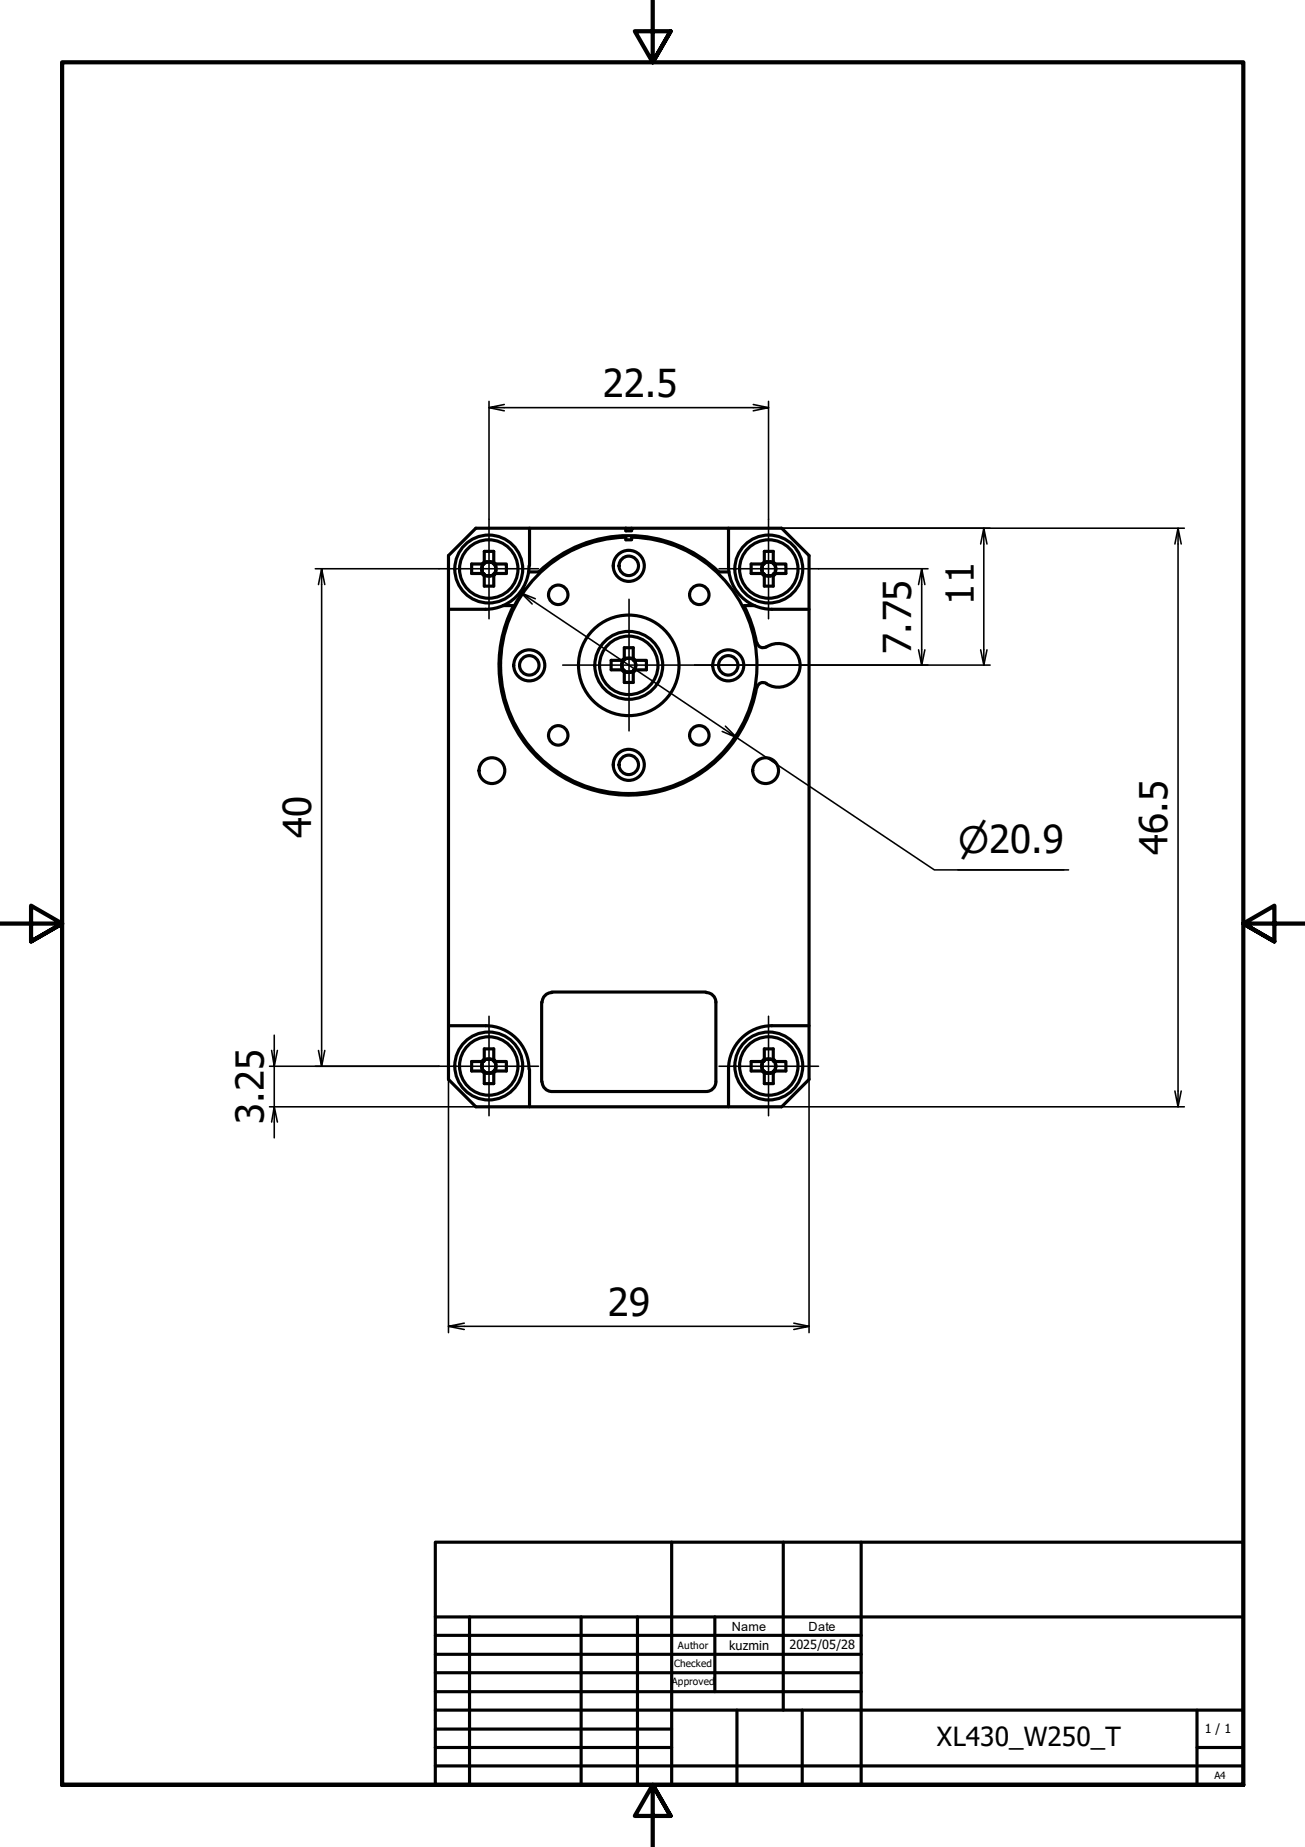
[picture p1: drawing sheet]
<svg xmlns="http://www.w3.org/2000/svg" width="210mm" height="297mm" viewBox="0 0 210 297" stroke-linecap="round" stroke-linejoin="round" font-family="sans-serif">
<!-- layer: Visible (ISO) -->
<g fill="none" stroke="#000" stroke-width=".51">
<path d="M72.1 98h6M77.5 92.2l.4 .4M77.6 90.7v1.5M77.8 90.7h-1.9v1.5h1.9M77.9 92.3v2h1.5v-2M77.9 90.6v-1.9h1.5v1.9M77.9 92.6h1.5M77.9 90.4h1.5M77.9 90.4l-.4 .4M79.3 90.4l.4 .4M79.5 90.7h1.9v1.5h-1.9M79.7 92.2l-.4 .4"/>
<path d="M79.8 90.7v1.5M80.9 97.4l-1.3 .4-1.5 .2M80.9 97.4h1.6M82.6 97.4a20.9 20.9 0 0 0 11.9 29.4 20.9 20.9 0 0 0 27.2-16.2M85.1 91a7 7 0 0 1-4.2 6.4M85.1 92h1.5M85.2 84.9v6.1M86.6 92a20.9 20.9 0 0 1 29.1 0M100.6 86.4a20.6 20.6 0 0 0-17.5 30.5 20.6 20.6 0 0 0 35.2 1.6 20.6 20.6 0 0 0-14.8-32l-1.9-.1M100.7 84.9h-24.2l-4.4 4.5v84.2l4.4 4.4h49.2l4.4-4.4v-84.2l-4.4-4.5h-8.5M100.7 84.9v.5h.9v-.5h15.6v6.1M100.7 86.4v.4h.9v-.4"/>
<path d="M100.7 84.9h.9M115.7 92h1.5M117.2 91a7 7 0 0 0 4.1 6.4M119.7 97.4a20.9 20.9 0 0 1 2 6M119.7 97.4h1.6M121.3 97.4l1.4 .4 1.5 .2M122.6 92.2l.3 .4M122.6 90.7l-.1 .8 .1 .7M122.9 90.7h-2.1v1.5h2.1M122.9 92.3v2h1.5v-2M122.9 90.6v-1.9h1.5v1.9M122.9 92.6h1.5"/>
<path d="M122.9 90.4h1.5M122.9 90.4l-.3 .4M124.1 98h6M124.4 90.4l.4 .4M124.5 90.7h1.9v1.5h-1.9M124.7 90.7l.1 .8-.1 .7M124.8 92.2l-.4 .4M100 107.7l.4 .4M100.1 106.2l-.1 .8 .1 .7M100.3 106.2h-2v1.5h2M100.4 107.8v2h1.5v-2M100.4 106.1v-1.9h1.5v1.9"/>
<path d="M100.4 108.1h1.5M100.4 105.9h1.5M100.4 105.9l-.4 .4M101.9 105.9l.3 .4M101.9 106.2h2.1v1.5h-2.1M102.2 106.2l.1 .8-.1 .7M102.2 107.7l-.3 .4M121.8 103.4a.97 .97 0 0 0 1.5 .6M123.3 109.9a.97 .97 0 0 0-1.5 .7M123.3 104a3.5 3.5 0 0 1 5.4 3 3.5 3.5 0 0 1-5.4 3M88.7 159.5h24.8M88.8 159.6a1.57 1.57 0 0 0-1.6 1.6"/>
<path d="M113.6 159.6a1.57 1.57 0 0 1 1.5 1.6M72.1 165h6M77.5 172.2l.4 .3M77.6 170.7v1.5M77.8 170.7h-1.9v1.5h1.9M77.9 172.3v2h1.5v-2M77.9 170.6v-1.9h1.5v1.9M77.9 172.6h1.5M77.9 170.4h1.5M77.9 170.3l-.4 .4M78.1 165a7 7 0 0 1 7 6.9M79.3 170.3l.4 .4"/>
<path d="M79.5 170.7h1.9v1.5h-1.9M79.7 172.2l-.4 .3M79.8 170.7v1.5M85.2 172v6M87.1 161.1v12.8M87.2 174a1.57 1.57 0 0 0 1.6 1.5M88.7 175.5h24.8M115.1 174a1.57 1.57 0 0 1-1.5 1.5M115.1 161.1v12.8M117.2 172v6M122.6 172.2l.3 .3M122.6 170.7l-.1 .8 .1 .7"/>
<path d="M122.9 170.7h-2.1v1.5h2.1M122.9 172.3v2h1.5v-2M122.9 170.6v-1.9h1.5v1.9M122.9 172.6h1.5M122.9 170.4h1.5M122.9 170.3l-.3 .4M124.1 165h6M124.2 165a7 7 0 0 0-7 6.9M124.4 170.3l.4 .4M124.5 170.7h1.9v1.5h-1.9M124.7 170.7l.1 .8-.1 .7M124.8 172.2l-.4 .3"/>
<circle cx="78.6" cy="91.5" r="1.14"/>
<circle cx="78.6" cy="91.5" r="5.5"/>
<circle cx="78.6" cy="91.5" r="4.7"/>
<circle cx="89.8" cy="95.7" r="1.57"/>
<circle cx="101.1" cy="91" r="1.57"/>
<circle cx="101.1" cy="91" r="2.5"/>
<circle cx="112.5" cy="95.7" r="1.57"/>
<circle cx="123.7" cy="91.5" r="1.14"/>
<circle cx="123.7" cy="91.5" r="5.5"/>
<circle cx="123.7" cy="91.5" r="4.7"/>
<circle cx="85.1" cy="107" r="1.57"/>
<circle cx="85.1" cy="107" r="2.5"/>
<circle cx="89.8" cy="118.3" r="1.57"/>
<circle cx="101.1" cy="107" r="1.14"/>
<circle cx="101.1" cy="107" r="5.5"/>
<circle cx="101.1" cy="107" r="4.7"/>
<circle cx="101.1" cy="107" r="8.1"/>
<circle cx="112.5" cy="118.3" r="1.57"/>
<circle cx="117.1" cy="107" r="1.57"/>
<circle cx="117.1" cy="107" r="2.5"/>
<circle cx="79.1" cy="123.9" r="2.07"/>
<circle cx="101.1" cy="123" r="1.57"/>
<circle cx="101.1" cy="123" r="2.5"/>
<circle cx="123.1" cy="123.9" r="2.07"/>
<circle cx="78.6" cy="171.4" r="1.14"/>
<circle cx="78.6" cy="171.4" r="5.5"/>
<circle cx="78.6" cy="171.4" r="4.7"/>
<circle cx="123.7" cy="171.4" r="1.14"/>
<circle cx="123.7" cy="171.4" r="5.5"/>
<circle cx="123.7" cy="171.4" r="4.7"/>
</g>
<!-- layer: Border (ISO) -->
<path d="M105 0v10l-2.9-5h5.8l-2.9 5 2.9-5M0 148.5h10l-5-2.8v5.7l5-2.9-5 2.9M210 148.5h-10l5-2.8v5.7l-5-2.9 5 2.9M10 287v-277h190v277h-190h190M107.9 292l-2.9-5 2.9 5h-5.8l2.9-5v10" fill="none" stroke="#000" stroke-width=".68"/>
<!-- layer: Title (ISO) -->
<g fill="none" stroke="#000" stroke-width=".51">
<path d="M70 248h130v39h-130zM108 248v39M126 248v27M138.5 248v39M70 275h130M70 263h68.5M70 266.1h68.5M70 269h68.5M70 272.1h68.5M70 278.1h38M70 260h130M75.5 260v27"/>
<path d="M93.5 260v27M102.5 260v27M115 260v12.1M118.5 275v12M129 275v12M192.5 275v12M70 281h38M70 284h130M192.5 281h7.5"/>
</g>
<!-- layer: Center Mark (ISO) -->
<path d="M70.6 91.5h16M78.7 83.5v16M101.2 96.4v21.1M115.7 91.5h16M123.6 83.5v16M90.5 107h21.3M70.6 171.5h16M78.7 163.4v16M115.7 171.5h16M123.6 163.4v16" fill="none" stroke="#000" stroke-width=".25"/>
<!-- layer: Dimension (ISO) -->
<g fill="none" stroke="#000" stroke-width=".25">
<path d="M78.7 65.6l2.4 .5M78.7 64.5v19M81.1 65.1l-2.4 .5h44.9l-2.4 .5M121.2 65.1l2.4 .5M123.6 64.5v19M50.7 91.5h19.9M51.7 91.5l-.5 2.5M52.2 94l-.5-2.5v80l-.5-2.6M83.8 95.4l1.8 1.7M84.4 94.6l-1.8 2.8M86.1 96.3l-2.3-.9 34.7 23.2-2.3-1M117.2 84.9h6.3"/>
<path d="M123.7 84.9h66.8M131.7 91.5h17.6M148.3 91.5l-.6 2.5M148.8 94l-.5-2.5v15.5l-.6-2.5M158.2 84.9l-.5 2.6M158.7 87.5l-.5-2.6v22.1l-.5-2.5M189.5 84.9l-.5 2.6M190 87.5l-.5-2.6v93.1l-.5-2.5M111.8 107h47.5M116.7 116.8l1.8 1.8 31.8 21.3h21.6M148.8 104.5l-.5 2.5M158.7 104.5l-.5 2.5"/>
<path d="M154.1 139.9h17M43.3 171.5h27.3M43.3 178h33.2M44.1 166.5v5l-.4-2.6M44.6 168.9l-.5 2.6v6.5l-.4 2.5M52.2 168.9l-.5 2.6M72.1 165v6.4M72.1 171.6v42.7M117.2 178h6.3M123.7 178h66.8M130.1 165v6.4M130.1 171.6v42.7"/>
<path d="M190 175.5l-.5 2.5M44.6 180.5l-.5-2.5v5M72.1 213.3l2.6 .5M74.7 212.8l-2.6 .5h58l-2.4 .5M127.7 212.8l2.4 .5"/>
</g>
<g font-size="6.2">
<text x="96.9" y="63.9">22.5</text>
<text x="156.6" y="97.2" transform="rotate(-90 156.6 97.2)">11</text>
<text x="146.6" y="105.2" transform="rotate(-90 146.6 105.2)">7.75</text>
<text x="50" y="134.8" transform="rotate(-90 50 134.8)">40</text>
<text x="187.8" y="137.4" transform="rotate(-90 187.8 137.4)">46.5</text>
<text x="42.4" y="180.7" transform="rotate(-90 42.4 180.7)">3.25</text>
<text x="97.8" y="211.6">29</text>
</g>
<text font-size="5.8" x="154.1" y="137.1">⌀20.9</text>
<text font-size="4.2" x="150.7" y="280.8">XL430_W250_T</text>
<g font-size="2">
<text x="117.7" y="262.2">Name</text>
<text x="130" y="262.2">Date</text>
<text x="117.3" y="265.3">kuzmin</text>
<text x="127" y="265.1">2025/05/28</text>
<text x="193.8" y="278.7">1 / 1</text>
</g>
<g font-size="1.6">
<text x="108.5" y="268.2">Checked</text>
<text x="109.1" y="265.1">Author</text>
<text x="108" y="271">Approved</text>
<text x="195.3" y="286.1">A4</text>
</g>
</svg>
